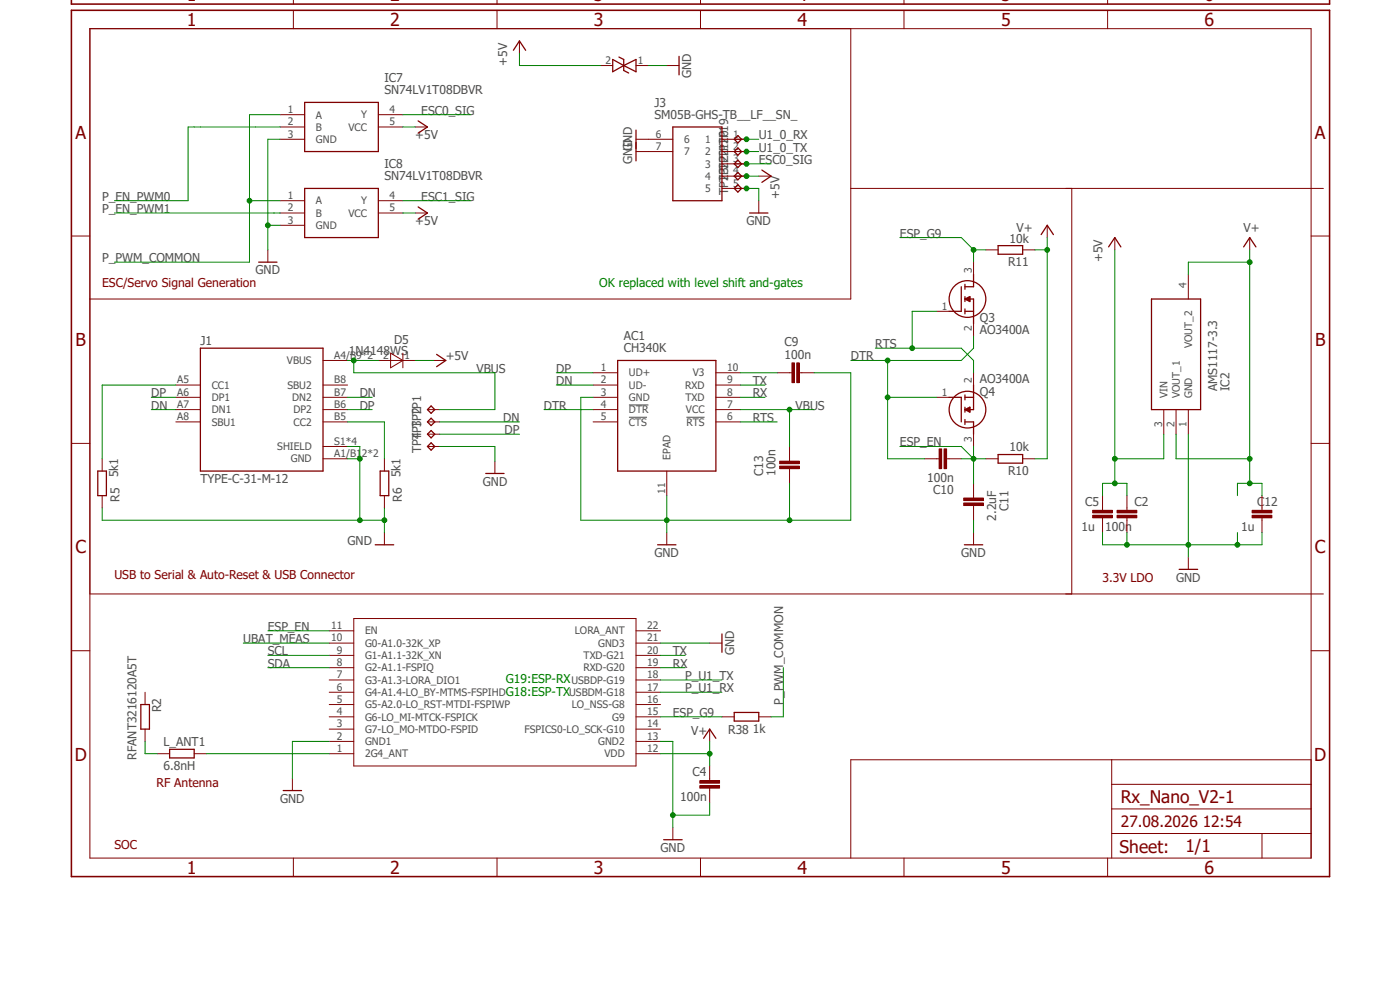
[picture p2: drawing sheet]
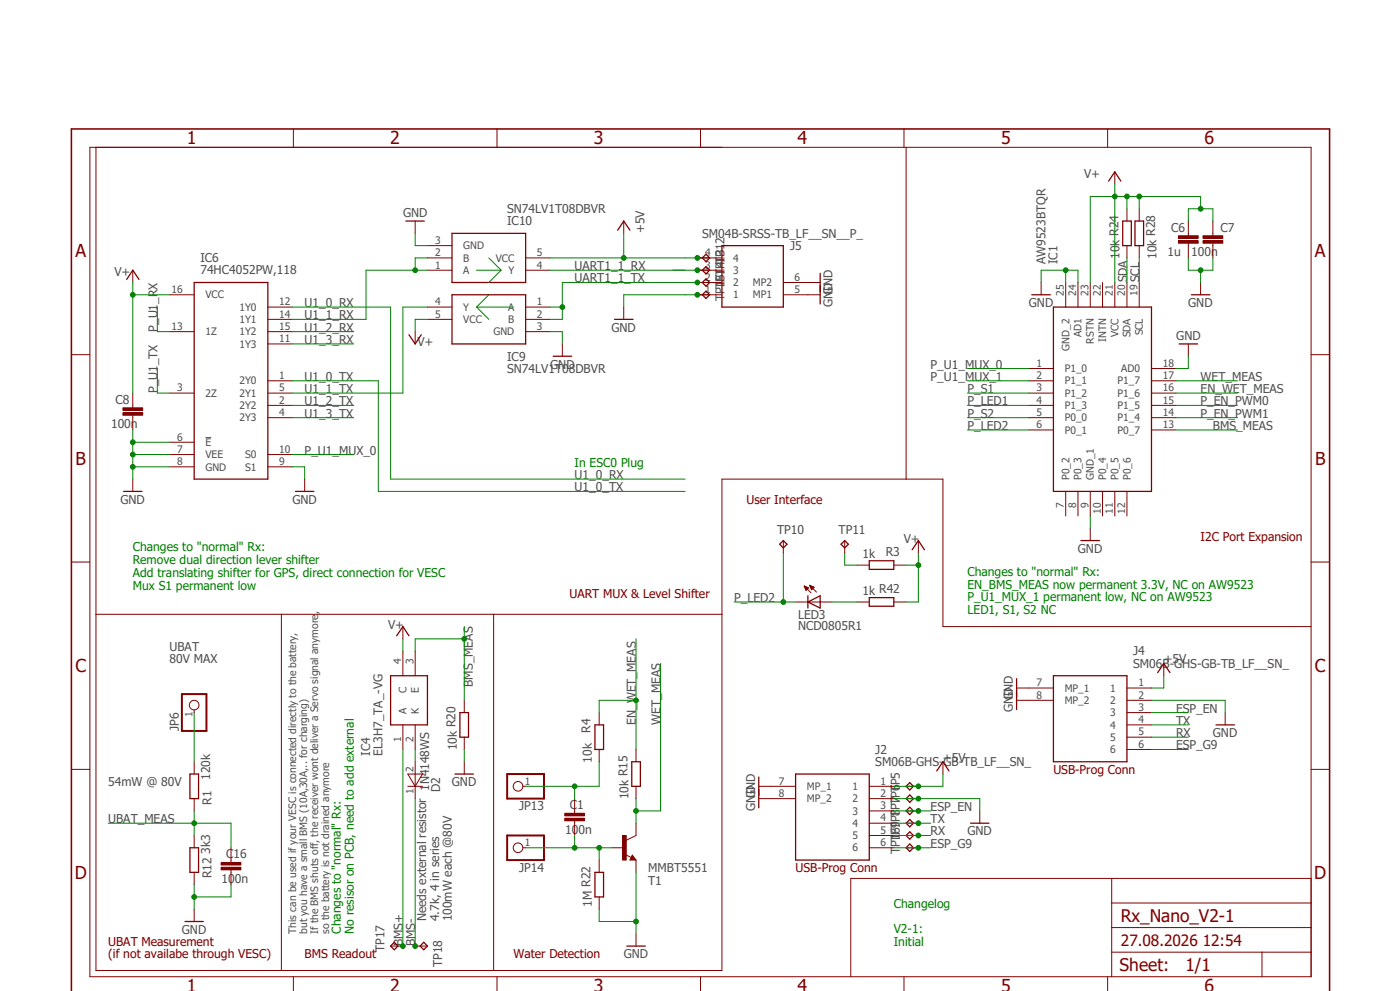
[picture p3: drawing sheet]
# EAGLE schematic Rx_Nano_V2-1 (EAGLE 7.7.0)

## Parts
AC1  CH340K  [SOP100P600X180-11N]
C1  100n  C-EUC0402  [C0402]
C2  100n  C-EUC0402  [C0402]
C4  100n  C-EUC0402  [C0402]
C5  1u  C-EUC0603  [C0603]
C6  1u  C-EUC0603  [C0603]
C7  100n  C-EUC0402  [C0402]
C8  100n  C-EUC0402  [C0402]
C9  100n  C-EUC0402  [C0402]
C10  100n  C-EUC0402  [C0402]
C11  2.2uF  C-EUC0603  [C0603]
C12  1u  C-EUC0603  [C0603]
C13  100n  C-EUC0402  [C0402]
C16  100n  C-EUC0402  [C0402]
D2  1N4148WS  [SODFL2512X90N]
D4  P6SMB6.8CA  [DIONM5436X261N]
D5  1N4148WS  [SODFL2512X90N]
IC1  AW9523BTQR  [QFN50P400X400X80-25N]
IC2  AMS1117-3.3  [SOT229P700X180-4N]
IC4  EL3H7_TA_-VG  [SOIC127P700X200-4N]
IC6  74HC4052PW,118  [SOP65P640X110-16N]
IC7  SN74LV1T08DBVR  [SOT95P280X145-5N]
IC8  SN74LV1T08DBVR  [SOT95P280X145-5N]
IC9  SN74LV1T08DBVR  [SOT95P280X145-5N]
IC10  SN74LV1T08DBVR  [SOT95P280X145-5N]
J1  TYPE-C-31-M-12  [HRO_TYPE-C-31-M-12]
J2  SM06B-GHS-GB-TB_LF__SN_  [SM06BGHSGBTBLFSN]
J3  SM05B-GHS-TB__LF__SN_  [SM05BGHSTBLFSN]
J4  SM06B-GHS-GB-TB_LF__SN_  [SM06BGHSGBTBLFSN]
J5  SM04B-SRSS-TB_LF__SN__P_  [SM04BSRSSTBLFSNP]
JP6  PINHD-1X1  [1X01]
JP13  PINHD-1X1  [1X01]
JP14  PINHD-1X1  [1X01]
L_ANT1  6.8nH  R-EU_R0402  [R0402]
LED3  NCD0805R1  LEDCHIP-LED0603  [CHIP-LED0603]
Q3  AO3400A  [SOT95P280X125-3N]
Q4  AO3400A  [SOT95P280X125-3N]
R1  120k  R-EU_R0603  [R0603]
R2  RFANT3216120A5T  R-EU_R1206  [R1206]
R3  1k  R-EU_R0402  [R0402]
R4  10k  R-EU_R0402  [R0402]
R5  5k1  R-EU_R0402  [R0402]
R6  5k1  R-EU_R0402  [R0402]
R10  10k  R-EU_R0402  [R0402]
R11  10k  R-EU_R0402  [R0402]
R12  3k3  R-EU_R0402  [R0402]
R15  10k  R-EU_R0402  [R0402]
R20  10k  R-EU_R0402  [R0402]
R22  1M  R-EU_R0402  [R0402]
R24  10k  R-EU_R0402  [R0402]
R28  10k  R-EU_R0402  [R0402]
R38  1k  R-EU_R0402  [R0402]
R42  1k  R-EU_R0402  [R0402]
T1  MMBT5551  BC847B-NPN-SOT23-BEC  [SOT23-BEC]
TP1  TPB1,27  [B1,27]
TP2  TPB1,27  [B1,27]
TP3  TPB1,27  [B1,27]
TP4  TPB1,27  [B1,27]
TP5  TPB1,27  [B1,27]
TP6  TPB1,27  [B1,27]
TP7  TPB1,27  [B1,27]
TP8  TPB1,27  [B1,27]
TP9  TPB1,27  [B1,27]
TP10  TPB1,27  [B1,27]
TP11  TPB1,27  [B1,27]
TP12  TPB1,27  [B1,27]
TP13  TPB1,27  [B1,27]
TP14  TPB1,27  [B1,27]
TP15  TPB1,27  [B1,27]
TP16  TPB1,27  [B1,27]
TP17  TPB1,27  [B1,27]
TP18  TPB1,27  [B1,27]
TP19  TPB1,27  [B1,27]
TP20  TPB1,27  [B1,27]
TP21  TPB1,27  [B1,27]
TP22  TPB1,27  [B1,27]
TP23  TPB1,27  [B1,27]
U$5  HT-CT62  [HT-CT62]

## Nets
+5V: C2.1 C5.1 D4.2 D5.1(K) IC2.3(VIN) IC7.5(VCC) IC8.5(VCC) IC10.5(VCC) J2.1 J3.4 J4.1 J5.4 TP5.TP TP12.TP TP22.TP
BMS+: IC4.1(A) TP17.TP
BMS-: D2.1(K) TP18.TP
BMS_MEAS: IC1.13(P0_7) IC4.3(E) R20.1
DN: AC1.2(UD-) J1.A7(DN1) J1.B7(DN2) TP2.TP
DP: AC1.1(UD+) J1.A6(DP1) J1.B6(DP2) TP3.TP
DTR: AC1.4(!DTR) C10.1 Q3.2(S) Q4.1(G)
EN_WET_MEAS: IC1.16(P1_6) R4.1 R15.1
ESC0_SIG: IC7.4(Y) J3.3 TP21.TP
ESC1_SIG: IC8.4(Y)
ESP_EN: C10.2 C11.2 J2.3 J4.3 Q4.3(D) R10.2 TP7.TP U$5.11(EN)
ESP_G9: J2.6 J4.6 Q3.3(D) R11.2 R38.1 TP16.TP U$5.15(G9)
GND: AC1.3(GND) AC1.11(EPAD) C2.2 C4.2 C5.2 C6.2 C7.2 C8.2 C9.1 C11.1 C12.2 C13.2 C16.2 D4.1 IC1.9(GND_1) IC1.18(AD0) IC1.24(AD1) IC1.25(GND_2) IC2.1(GND) IC6.6(!E) IC6.7(VEE) IC6.8(GND) IC6.9(S1) IC7.3(GND) IC8.3(GND) IC9.3(GND) IC10.3(GND) J1.A1/B12(GND) J1.B1/A12(GND) J1.S1(SHIELD) J1.S2(SHIELD) J1.S3(SHIELD) J1.S4(SHIELD) J2.2 J2.7(MP_1) J2.8(MP_2) J3.5 J3.6 J3.7 J4.2 J4.7(MP_1) J4.8(MP_2) J5.1 J5.5(MP1) J5.6(MP2) R5.1 R6.1 R12.1 R20.2 R22.2 T1.E TP4.TP TP6.TP TP15.TP TP23.TP U$5.2(GND1) U$5.13(GND2) U$5.21(GND3)
N$1: L_ANT1.2 R2.2
N$4: J1.A5(CC1) R5.2
N$6: L_ANT1.1 U$5.1(2G4_ANT)
N$7: LED3.A R42.2
N$8: R3.2 TP11.TP
N$10: J1.B5(CC2) R6.2
N$15: JP6.1 R1.2
N$16: D2.2(A) IC4.2(K)
N$17: C1.2 JP14.1 R22.1 T1.B
N$18: C1.1 JP13.1 R4.2
N$22: AC1.10(V3) C9.2
P_EN_PWM0: IC1.15(P1_5) IC7.2(B)
P_EN_PWM1: IC1.14(P1_4) IC8.2(B)
P_LED1: IC1.4(P1_3)
P_LED2: IC1.6(P0_1) LED3.C TP10.TP
P_PWM_COMMON: IC7.1(A) IC8.1(A) R38.2
P_S1: IC1.3(P1_2)
P_S2: IC1.5(P0_0)
P_U1_MUX_0: IC1.1(P1_0) IC6.10(S0)
P_U1_MUX_1: IC1.2(P1_1)
P_U1_RX: IC6.13(1Z) U$5.17(USBDM-G18)
P_U1_TX: IC6.3(2Z) U$5.18(USBDP-G19)
RTS: AC1.6(!RTS) Q3.1(G) Q4.2(S)
RX: AC1.8(TXD) J2.5 J4.5 TP9.TP U$5.19(RXD-G20)
SCL: IC1.19(SCL) R28.2 U$5.9(G1-A1.1-32K_XN)
SDA: IC1.20(SDA) R24.2 U$5.8(G2-A1.1-FSPIQ)
TX: AC1.9(RXD) J2.4 J4.4 TP8.TP U$5.20(TXD-G21)
U1_0_RX: IC6.12(1Y0) J3.1 TP19.TP
U1_0_TX: IC6.1(2Y0) J3.2 TP20.TP
U1_1_RX: IC6.14(1Y1) IC10.1(A) IC10.2(B)
U1_1_TX: IC6.5(2Y1) IC9.4(Y)
U1_2_RX: IC6.15(1Y2)
U1_2_TX: IC6.2(2Y2)
U1_3_RX: IC6.11(1Y3)
U1_3_TX: IC6.4(2Y3)
UART1_1_RX: IC10.4(Y) J5.3 TP13.TP
UART1_1_TX: IC9.1(A) IC9.2(B) J5.2 TP14.TP
UBAT_MEAS: C16.1 R1.1 R12.2 U$5.10(G0-A1.0-32K_XP)
V+: C4.1 C6.1 C7.1 C8.1 C12.1 IC1.21(VCC) IC1.23(RSTN) IC2.2(VOUT_1) IC2.4(VOUT_2) IC4.4(C) IC6.16(VCC) IC9.5(VCC) R3.1 R10.1 R11.1 R24.1 R28.1 R42.1 U$5.12(VDD)
VBUS: AC1.7(VCC) C13.1 D5.2(A) J1.A4/B9(VBUS) J1.B4/A9(VBUS) TP1.TP
WET_MEAS: IC1.17(P1_7) R15.2 T1.C
Unconnected: AC1.5(!CTS) IC1.7(P0_2) IC1.8(P0_3) IC1.10(P0_4) IC1.11(P0_5) IC1.12(P0_6) IC1.22(INTN) J1.A8(SBU1) J1.B8(SBU2) R2.1 U$5.3(G7-LO_MO-MTDO-FSPID) U$5.4(G6-LO_MI-MTCK-FSPICK) U$5.5(G5-A2.0-LO_RST-MTDI-FSPIWP) U$5.6(G4-A1.4-LO_BY-MTMS-FSPIHD) U$5.7(G3-A1.3-LORA_DIO1) U$5.14(FSPICS0-LO_SCK-G10) U$5.16(LO_NSS-G8) U$5.22(LORA_ANT)

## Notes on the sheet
- In ESC0 Plug
- User Interface
- I2C Port Expansion
- Changes to "normal" Rx:
  Remove dual direction lever shifter
  Add translating shifter for GPS, direct connection for VESC
  Mux S1 permanent low
- UART MUX & Level Shifter
- Changes to "normal" Rx:
  EN_BMS_MEAS now permanent 3.3V, NC on AW9523
  P_U1_MUX_1 permanent low, NC on AW9523
  LED1, S1, S2 NC
- UBAT
  80V MAX
- USB-Prog Conn
- 54mW @ 80V
- USB-Prog Conn
- Needs external resistor!
  4.7k, 4 in series
  100mW each @80V
- This can be used if your VESC is connected directly to the battery,
  but you have a small BMS (10A,30A,.. for charging)
  If the BMS shuts off, the receiver wont deliver a Servo signal anymore,
  so the battery is not drained anymore
- Changes to "normal" Rx:
  No resisor on PCB, need to add external
- Changelog
  
  V2-1:
  Initial
- UBAT Measurement
  (if not availabe through VESC)
- BMS Readout | Water Detection
- ESC/Servo Signal Generation | OK replaced with level shift and-gates
- USB to Serial & Auto-Reset & USB Connector | 3.3V LDO
- G19:ESP-RX
  G18:ESP-TX
- RF Antenna
- SOC
- Arduino
  Serial Monitor
- Direct
- 1-Way
  Shifter
- Sel_UART
- USB2Serial | MUX
- EN_PWM0
- Meas_UBAT | UART0 | UART1
- AND
  Gate
- ESC_0
- Divide
- EN_PWM1
- AND
  Gate
- HT-CT62
- ESC_1
  Servo
- I2C
- EN_PWM0
- EN_PWM1
- GPIO Expander
  AW9523
- Sel_UART
- USB | ESC_3-P_0 | ESC_3-P_1
- Wetness
  Sensor
- BMS | Button & LED
- +5V
- LDO 5V-3V3
- V+
- SOC
